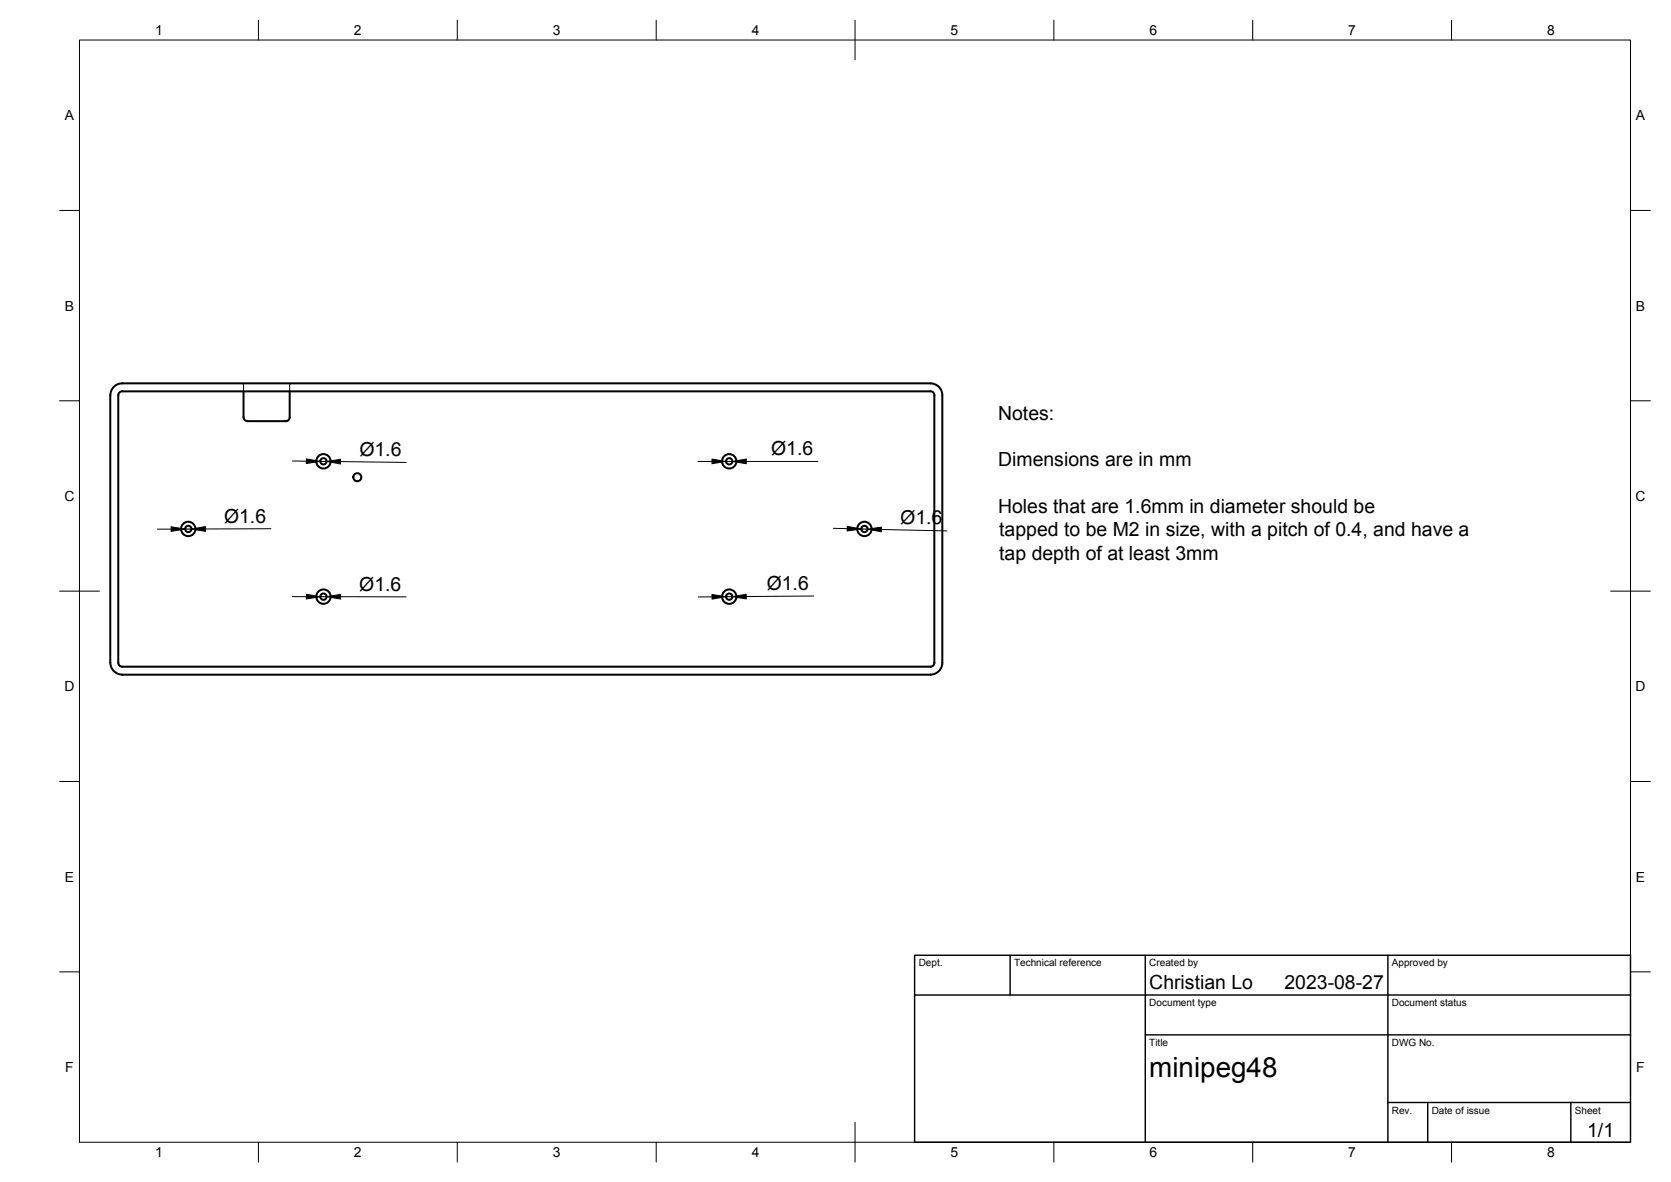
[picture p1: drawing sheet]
<svg xmlns="http://www.w3.org/2000/svg" width="420mm" height="297mm" viewBox="0 0 420 297" stroke-linecap="round" stroke-linejoin="round" font-family="sans-serif">
<!-- layer: Hidden -->
<path d="M60.7 96.3l.5 .3v1.7M73.3 96.3l-.5 .5v1.5" fill="none" stroke="#000" stroke-width=".25"/>
<!-- layer: Visible -->
<g fill="none" stroke="#000" stroke-width=".51">
<path d="M30.7 98.3h203.2M30.7 98.3a1.01 1.01 0 0 0-1 1v67.2a1.01 1.01 0 0 0 1 1h203.2M61.2 98.3v6.5a1.01 1.01 0 0 0 1 1h9.7a1.01 1.01 0 0 0 1-1l-.1-6.5M233.9 96.3h-203.2a3 3 0 0 0-3 3v67.2a2.99 2.99 0 0 0 3 3l203.2 .1M233.9 98.3a1.01 1.01 0 0 1 1 1M233.9 96.3a2.99 2.99 0 0 1 3 3v67.2a2.99 2.99 0 0 1-3 3M234.9 99.3v67.2M234.9 166.5a1.01 1.01 0 0 1-1 1"/>
<circle cx="81.3" cy="115.9" r="1.81"/>
<circle cx="81.3" cy="115.9" r=".79"/>
<circle cx="89.8" cy="119.9" r="1.01"/>
<circle cx="183.4" cy="115.9" r="1.81"/>
<circle cx="183.4" cy="115.9" r=".79"/>
<circle cx="47.3" cy="132.9" r="1.81"/>
<circle cx="47.3" cy="132.9" r=".79"/>
<circle cx="217.3" cy="132.9" r="1.81"/>
<circle cx="217.3" cy="132.9" r=".79"/>
<circle cx="81.3" cy="149.9" r="1.81"/>
<circle cx="81.3" cy="149.9" r=".79"/>
<circle cx="183.4" cy="149.9" r="1.81"/>
<circle cx="183.4" cy="149.9" r=".79"/>
</g>
<!-- layer: BORDER -->
<g fill="none" stroke="#000" stroke-width=".25">
<path d="M20 10.1h390v276.9h-390zM65 5.1v5M115 5.1v5M165 5.1v5M215 5.1v10M265 5.1v5M315 5.1v5M365 5.1v5M15 52.9h5M410 52.9h5M15 100.7h5M410 100.7h5"/>
<path d="M15 148.6h10M405 148.6h10M15 196.4h5M410 196.4h5M15 244.2h5M410 244.2h5M65 287v5M115 287v5M165 287v5M215 282.1v9.9M265 287v5M315 287v5"/>
<path d="M365 287v5"/>
</g>
<!-- layer: TITLEBLOCK -->
<path d="M230 240.1h180v46.9h-180zM230 250h180M254 240.1v9.9M288 240.1v46.9M349 240.1v46.9M288 260.1h122M349 277.1h61M359 277.1v9.9M395 277.1v9.9" fill="none" stroke="#000" stroke-width=".36"/>
<!-- layer: FD_Dimensions -->
<g fill="none" stroke="#000" stroke-width=".25">
<path d="M73.5 115.9h3.5M80.5 115.9l1.6 .1M85.6 116l16.5 .2M175.5 116h3.5M182.5 116h1.6M187.6 116h18.1M39.5 133h3.5M46.5 133h1.6M68.1 132.9h-16.5M209.5 132.8h3.5M216.5 132.9l1.6 .1M221.6 133.1l16.5 .3"/>
<path d="M73.5 149.9l3.5 .1M80.5 150h1.6M85.6 150h16.5M179 150h-3.5M182.5 150h1.6M204.6 149.8l-17 .1"/>
</g>
<path d="M77 115.3l3.5 .6-3.5 .6zM82.1 116l3.5-.6v1.2zM179 115.4l3.5 .6-3.5 .5zM184.1 116l3.5-.6v1.1zM43 132.4l3.5 .6-3.5 .5zM48.1 133l3.5-.7v1.2zM213 132.3l3.5 .6-3.5 .5zM218.1 133l3.5-.5v1.1zM77 149.4l3.5 .6-3.5 .5zM82.1 150l3.5-.6v1.1zM179 149.4l3.5 .6-3.5 .6zM184.1 150l3.5-.7v1.2z" fill="#000" stroke="#000" stroke-width=".25"/>
<text font-size="7" x="289" y="270.6">minipeg48</text>
<g font-size="4.9">
<text x="251" y="105.5">Notes:</text>
<text x="90.4" y="114.5" transform="rotate(1 90.4 114.5)">Ø1.6</text>
<text x="193.9" y="114.4">Ø1.6</text>
<text x="251" y="117.2">Dimensions are in mm</text>
<text x="56.3" y="131.4">Ø1.6</text>
<text x="226.4" y="131.6" transform="rotate(1 226.4 131.6)">Ø1.6</text>
<text x="251" y="128.9">Holes that are 1.6mm in diameter should be</text>
<text x="251.2" y="134.8">tapped to be M2 in size, with a pitch of 0.4, and have a</text>
<text x="251.2" y="140.7">tap depth of at least 3mm</text>
<text x="90.3" y="148.4">Ø1.6</text>
<text x="192.8" y="148.3">Ø1.6</text>
<text x="289" y="248.5">Christian Lo</text>
<text x="323" y="248.5">2023-08-27</text>
<text x="399.1" y="285.7">1/1</text>
</g>
<g font-size="3.5">
<text x="39" y="8.8">1</text>
<text x="89" y="8.8">2</text>
<text x="139" y="8.8">3</text>
<text x="189" y="8.8">4</text>
<text x="239" y="8.8">5</text>
<text x="289" y="8.8">6</text>
<text x="339" y="8.8">7</text>
<text x="389" y="8.8">8</text>
<text x="16.3" y="30.2">A</text>
<text x="411.3" y="30.2">A</text>
<text x="16.3" y="78">B</text>
<text x="411.3" y="78">B</text>
<text x="16.2" y="125.9">C</text>
<text x="411.2" y="125.9">C</text>
<text x="16.2" y="173.7">D</text>
<text x="411.2" y="173.7">D</text>
<text x="16.3" y="221.6">E</text>
<text x="411.3" y="221.6">E</text>
<text x="16.4" y="269.4">F</text>
<text x="411.4" y="269.4">F</text>
<text x="39" y="290.8">1</text>
<text x="89" y="290.8">2</text>
<text x="139" y="290.8">3</text>
<text x="189" y="290.8">4</text>
<text x="239" y="290.8">5</text>
<text x="289" y="290.8">6</text>
<text x="339" y="290.8">7</text>
<text x="389" y="290.8">8</text>
</g>
<g font-size="2.5">
<text x="231" y="242.9">Dept.</text>
<text x="255" y="242.9">Technical reference</text>
<text x="289" y="242.9">Created by</text>
<text x="350" y="242.9">Approved by</text>
<text x="289" y="252.8">Document type</text>
<text x="350" y="252.8">Document status</text>
<text x="289" y="262.9">Title</text>
<text x="350" y="262.9">DWG No.</text>
<text x="350" y="279.9">Rev.</text>
<text x="360" y="279.9">Date of issue</text>
<text x="396" y="279.9">Sheet</text>
</g>
</svg>
